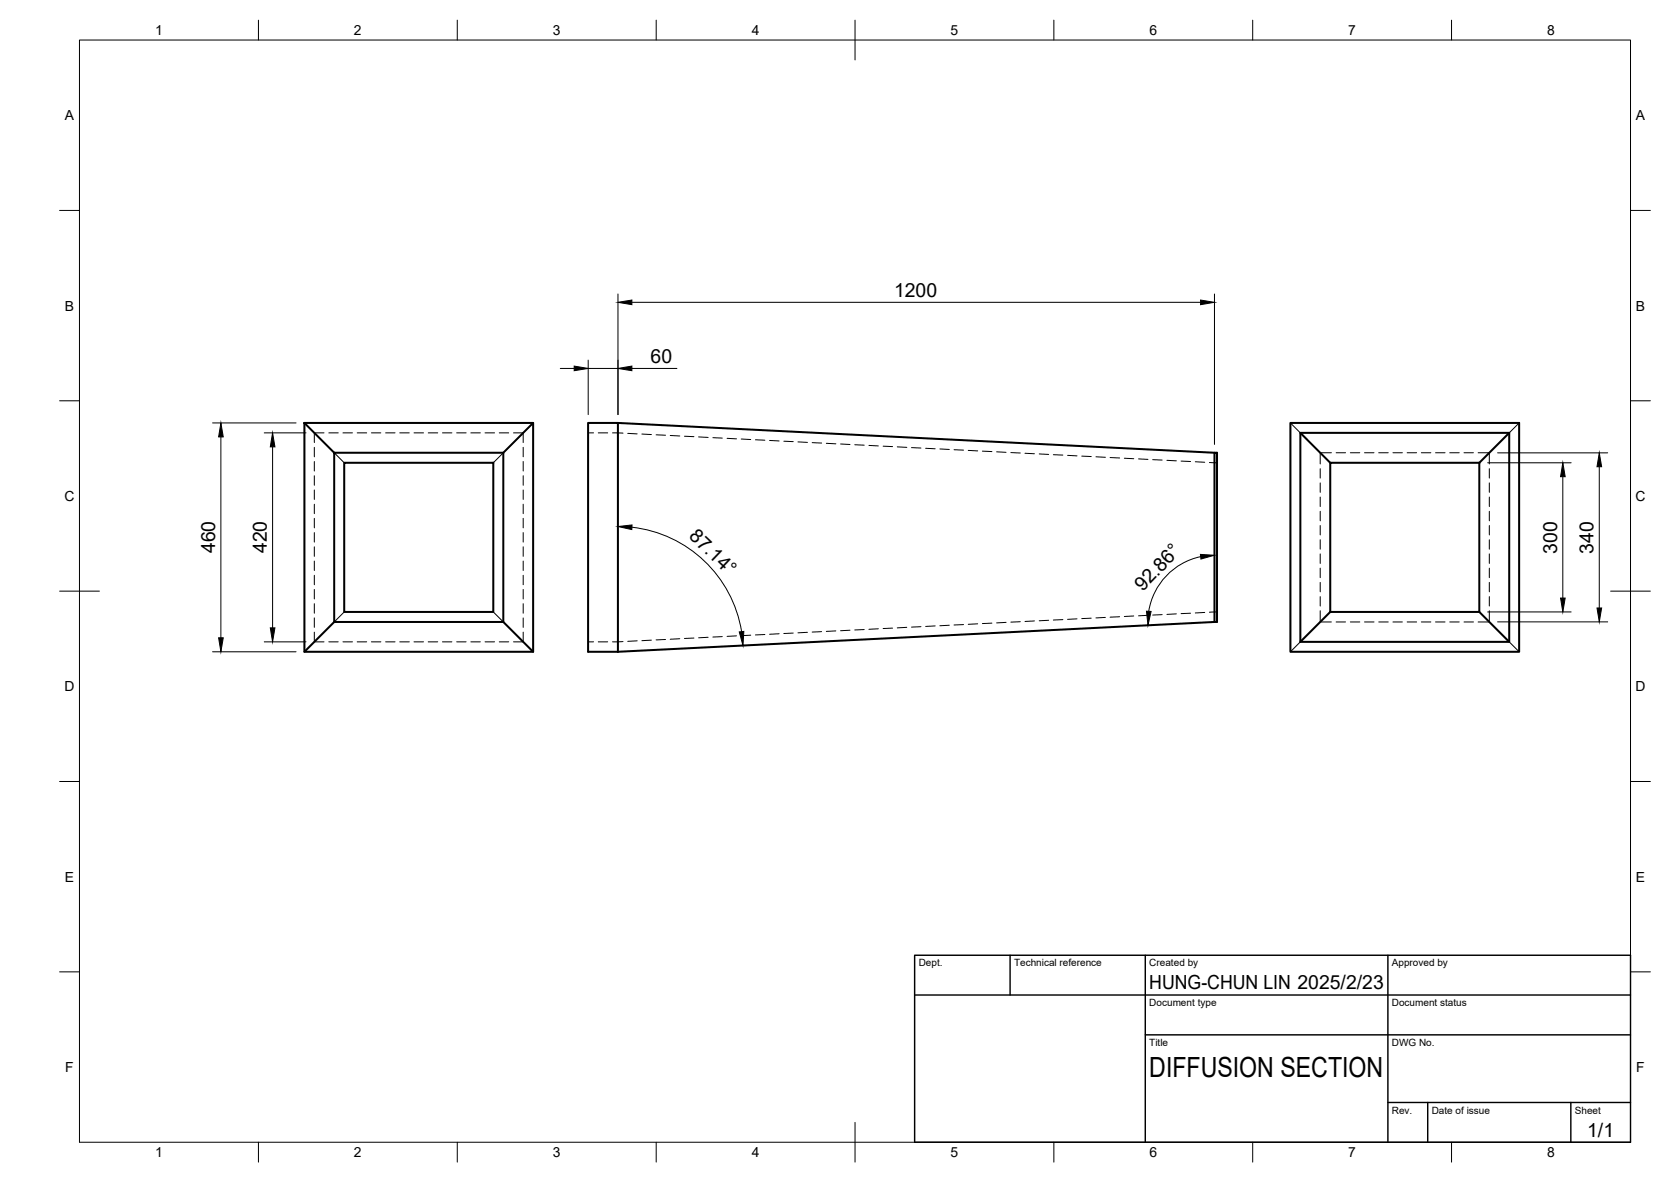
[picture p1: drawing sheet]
<svg xmlns="http://www.w3.org/2000/svg" width="420mm" height="297mm" viewBox="0 0 420 297" stroke-linecap="round" stroke-linejoin="round" font-family="sans-serif">
<!-- layer: Visible -->
<g fill="none" stroke="#000" stroke-width=".51">
<path d="M76.5 106.3h57.5v57.5h-57.5zM76.5 106.3l7.5 7.5M84 113.8h42.6v42.5h-42.6zM86.6 116.3h37.4v37.5h-37.4zM134 106.3l-7.4 7.5M147.9 106.3h7.5v57.5h-7.5zM155.4 106.3l150 7.5M305.4 113.8h.6v42.5h-.6zM324.5 106.3h57.5v57.5h-57.5zM327 108.8h52.5v52.5h-52.5zM327 108.8l7.5 7.5M372 116.3h-37.5v37.5"/>
<path d="M372 116.3v37.5h-37.5M379.5 108.8l-7.5 7.5M84 156.3l-7.5 7.5M126.6 156.3l7.4 7.5M305.4 156.3l-150 7.5M334.5 153.8l-7.5 7.5M372 153.8l7.5 7.5"/>
</g>
<!-- layer: Hidden -->
<g fill="none" stroke="#000" stroke-width=".25">
<path d="M79 112.4v2.4M79 116v2.4M79 119.6v2.3M81.5 108.8h-2.5v2.4M82.7 108.8h2.3M84 113.8l2.6 2.5M86.2 108.8h2.4M89.8 108.8h2.4M93.4 108.8h2.4M97 108.8h2.3M100.5 108.8h2.4M104.1 108.8h2.4"/>
<path d="M107.7 108.8h2.4M111.3 108.8h2.3M114.8 108.8h2.4M118.4 108.8h2.4M122 108.8h2.4M125.5 108.8h2.4M126.6 113.8l-2.6 2.5M129.1 108.8h2.5v2.4M131.6 112.4v2.4M131.6 116v2.4M131.6 119.6v2.3M147.9 108.8h1.3"/>
<path d="M150.4 108.8h2.4M154 108.8h2.7M157.8 108.9l2.4 .1M161.4 109.1l2.4 .1M165 109.3l2.3 .1M168.5 109.4l2.4 .2M172.1 109.6l2.4 .1M175.7 109.8l2.4 .1M179.2 110l2.4 .1M182.8 110.2l2.4 .1M186.4 110.3l2.4 .2M189.9 110.5l2.4 .1"/>
<path d="M193.5 110.7l2.4 .1M197.1 110.9l2.4 .1M200.6 111l2.4 .2M204.2 111.2l2.4 .1M207.8 111.4l2.4 .1M211.3 111.6l2.4 .1M214.9 111.8l2.4 .1M218.5 111.9l2.4 .2M222.1 112.1l2.3 .1M225.6 112.3l2.4 .1M229.2 112.5l2.4 .1M232.7 112.7l2.4 .1"/>
<path d="M236.3 112.8l2.4 .2M239.9 113l2.4 .1M243.5 113.2l2.3 .1M247 113.4l2.4 .1M250.6 113.5l2.4 .2M254.2 113.7l2.3 .1M257.7 113.9l2.4 .1M261.3 114.1l2.4 .1M264.9 114.3l2.4 .1M268.4 114.4l2.4 .2M272 114.6l2.4 .1M275.6 114.8l2.3 .1"/>
<path d="M279.1 115l2.4 .1M282.7 115.2l2.4 .1M286.3 115.3l2.3 .2M289.8 115.5l2.4 .1M293.4 115.7l2.4 .1M297 115.9l2.4 .1M300.5 116l2.4 .2M304.1 116.2l1.9 .1M324.5 106.3l2.5 2.5M332 117.8v2.3M334.8 113.8h-2.8v2.8M336 113.8h2.3"/>
<path d="M339.5 113.8h2.4M343.1 113.8h2.4M346.7 113.8h2.4M350.2 113.8h2.4M353.8 113.8h2.4M357.4 113.8h2.4M361 113.8h2.3M364.5 113.8h2.4M368.1 113.8h2.4M371.7 113.8h2.8v2.8M374.5 117.8v2.3M382 106.3l-2.5 2.5"/>
<path d="M79 123.1v2.4M79 126.7v2.4M79 130.3v2.4M79 133.8v2.4M79 137.4v2.4M131.6 123.1v2.4M131.6 126.7v2.4M131.6 130.3v2.4M131.6 133.8v2.4M131.6 137.4v2.4M332 121.4v2.3M332 124.9v2.4"/>
<path d="M332 128.5v2.4M332 132.1v2.3M332 135.6v2.4M332 139.2v2.4M374.5 121.4v2.3M374.5 124.9v2.4M374.5 128.5v2.4M374.5 132.1v2.3M374.5 135.6v2.4M374.5 139.2v2.4M79 158.9v2.4h2.5M79 141v2.4"/>
<path d="M79 144.6v2.3M79 148.1v2.4M79 151.7v2.4M79 155.3v2.4M86.6 153.8l-2.6 2.5M124 153.8l2.6 2.5M131.6 158.9v2.4h-2.5M131.6 141v2.4M131.6 144.6v2.3M131.6 148.1v2.4M131.6 151.7v2.4M131.6 155.3v2.4"/>
<path d="M181.6 160l-2.4 .1M185.2 159.8l-2.4 .1M188.8 159.6l-2.4 .2M192.3 159.5l-2.4 .1M195.9 159.3l-2.4 .1M199.5 159.1l-2.4 .1M203 158.9l-2.4 .1M206.6 158.7l-2.4 .1M210.2 158.5l-2.4 .2M213.7 158.4l-2.4 .1M217.3 158.2l-2.4 .1M220.9 158l-2.4 .1"/>
<path d="M224.4 157.8l-2.3 .2M228 157.7l-2.4 .1M231.6 157.5l-2.4 .1M235.1 157.3l-2.4 .1M238.7 157.1l-2.4 .2M242.3 157l-2.4 .1M245.8 156.8l-2.3 .1M249.4 156.6l-2.4 .1M253 156.4l-2.4 .1M256.5 156.2l-2.3 .1M260.1 156l-2.4 .2M263.7 155.9l-2.4 .1"/>
<path d="M267.3 155.7l-2.4 .1M270.8 155.5l-2.4 .1M274.4 155.3l-2.4 .2M277.9 155.2l-2.3 .1M281.5 155l-2.4 .1M285.1 154.8l-2.4 .1M288.6 154.6l-2.3 .2M292.2 154.5l-2.4 .1M295.8 154.3l-2.4 .1M299.4 154.1l-2.4 .1M302.9 153.9l-2.4 .1M306 153.8h-1.9"/>
<path d="M332 153.5v2.8h2.8M332 142.8v2.4M332 146.4v2.3M332 149.9v2.4M336 156.3h2.3M339.5 156.3h2.4M343.1 156.3h2.4M346.7 156.3h2.4M350.2 156.3h2.4M353.8 156.3h2.4M357.4 156.3h2.4M361 156.3h2.3"/>
<path d="M364.5 156.3h2.4M368.1 156.3h2.4M374.5 142.8v2.4M374.5 146.4v2.3M374.5 149.9v2.4M374.5 153.5v2.8h-2.8M82.7 161.3h2.3M86.2 161.3h2.4M89.8 161.3h2.4M93.4 161.3h2.4M97 161.3h2.3M100.5 161.3h2.4"/>
<path d="M104.1 161.3h2.4M107.7 161.3h2.4M111.3 161.3h2.3M114.8 161.3h2.4M118.4 161.3h2.4M122 161.3h2.4M125.5 161.3h2.4M147.9 161.3h1.3M150.4 161.3h2.4M156.7 161.2l-2.7 .1M160.2 161l-2.4 .2M163.8 160.9l-2.4 .1"/>
<path d="M167.3 160.7l-2.3 .1M170.9 160.5l-2.4 .1M174.5 160.3l-2.4 .2M178.1 160.2l-2.4 .1M327 161.3l-2.5 2.5M379.5 161.3l2.5 2.5"/>
</g>
<!-- layer: BORDER -->
<g fill="none" stroke="#000" stroke-width=".25">
<path d="M20 10.1h390v276.9h-390zM65 5.1v5M115 5.1v5M165 5.1v5M215 5.1v10M265 5.1v5M315 5.1v5M365 5.1v5M15 52.9h5M410 52.9h5M15 100.7h5M410 100.7h5"/>
<path d="M15 148.6h10M405 148.6h10M15 196.4h5M410 196.4h5M15 244.2h5M410 244.2h5M65 287v5M115 287v5M165 287v5M215 282.1v9.9M265 287v5M315 287v5"/>
<path d="M365 287v5"/>
</g>
<!-- layer: TITLEBLOCK -->
<path d="M230 240.1h180v46.9h-180zM230 250h180M254 240.1v9.9M288 240.1v46.9M349 240.1v46.9M288 260.1h122M349 277.1h61M359 277.1v9.9M395 277.1v9.9" fill="none" stroke="#000" stroke-width=".36"/>
<!-- layer: FD_Dimensions -->
<g fill="none" stroke="#000" stroke-width=".25">
<path d="M155.4 73.9v30.3M158.9 76h143M305.4 73.9v37.8M140.9 92.6h3.5M147.9 90.5v13.7M147.9 92.6h7.5M158.9 92.6h11.3M53.4 106.3h21M55.5 109.8v50.5M66.4 108.8h10.5M68.5 112.3v45.5M374.1 116.3h21"/>
<path d="M376.6 113.8h27.6M393 119.8v30.5M402.1 117.3v35.5M158.9 132.5a31.5 31.5 0 0 1 27.6 26.2M301.9 139.9a16.8 16.8 0 0 0-13.1 13.7M374.1 153.8h21M376.6 156.3h27.6M53.4 163.8h21M66.4 161.3h10.5"/>
</g>
<g fill="#000" stroke="#000" stroke-width=".25">
<path d="M155.4 76l3.5-.6v1.2zM301.9 75.4l3.5 .6-3.5 .6zM144.4 92l3.5 .6-3.5 .6zM155.4 92.6l3.5-.6v1.2zM55.5 106.3l.6 3.5h-1.1zM68.5 108.8l.6 3.5h-1.1zM393 116.3l.6 3.5h-1.2zM402.1 113.8l.6 3.5h-1.1zM155.4 132.3l3.5-.4v1.2zM301.8 139.3l3.6 .2-3.4 1zM68 157.8h1.1l-.6 3.5zM185.9 158.8l1.1-.1-.2 3.5z"/>
<path d="M288.3 153.6l1.1 .1-.8 3.4zM392.4 150.3h1.2l-.6 3.5zM401.6 152.8h1.1l-.6 3.5zM55 160.3h1.1l-.6 3.5z"/>
</g>
<text font-size="7" x="289" y="270.6">DIFFUSION SECTION</text>
<g font-size="4.9">
<text x="224.8" y="74.5">1200</text>
<text x="163.6" y="91.1">60</text>
<text x="173" y="135.1" transform="rotate(44 173 135.1)">87.14°</text>
<text x="54.1" y="139" transform="rotate(-90 54.1 139)">460</text>
<text x="67.1" y="139" transform="rotate(-90 67.1 139)">420</text>
<text x="391.5" y="139.1" transform="rotate(-90 391.5 139.1)">300</text>
<text x="400.7" y="139.1" transform="rotate(-90 400.7 139.1)">340</text>
<text x="287.3" y="148.8" transform="rotate(-46 287.3 148.8)">92.86°</text>
<text x="289" y="248.5">HUNG-CHUN LIN 2025/2/23</text>
<text x="399.1" y="285.7">1/1</text>
</g>
<g font-size="3.5">
<text x="39" y="8.8">1</text>
<text x="89" y="8.8">2</text>
<text x="139" y="8.8">3</text>
<text x="189" y="8.8">4</text>
<text x="239" y="8.8">5</text>
<text x="289" y="8.8">6</text>
<text x="339" y="8.8">7</text>
<text x="389" y="8.8">8</text>
<text x="16.3" y="30.2">A</text>
<text x="411.3" y="30.2">A</text>
<text x="16.3" y="78">B</text>
<text x="411.3" y="78">B</text>
<text x="16.2" y="125.9">C</text>
<text x="411.2" y="125.9">C</text>
<text x="16.2" y="173.7">D</text>
<text x="411.2" y="173.7">D</text>
<text x="16.3" y="221.6">E</text>
<text x="411.3" y="221.6">E</text>
<text x="16.4" y="269.4">F</text>
<text x="411.4" y="269.4">F</text>
<text x="39" y="290.8">1</text>
<text x="89" y="290.8">2</text>
<text x="139" y="290.8">3</text>
<text x="189" y="290.8">4</text>
<text x="239" y="290.8">5</text>
<text x="289" y="290.8">6</text>
<text x="339" y="290.8">7</text>
<text x="389" y="290.8">8</text>
</g>
<g font-size="2.5">
<text x="231" y="242.9">Dept.</text>
<text x="255" y="242.9">Technical reference</text>
<text x="289" y="242.9">Created by</text>
<text x="350" y="242.9">Approved by</text>
<text x="289" y="252.8">Document type</text>
<text x="350" y="252.8">Document status</text>
<text x="289" y="262.9">Title</text>
<text x="350" y="262.9">DWG No.</text>
<text x="350" y="279.9">Rev.</text>
<text x="360" y="279.9">Date of issue</text>
<text x="396" y="279.9">Sheet</text>
</g>
</svg>
